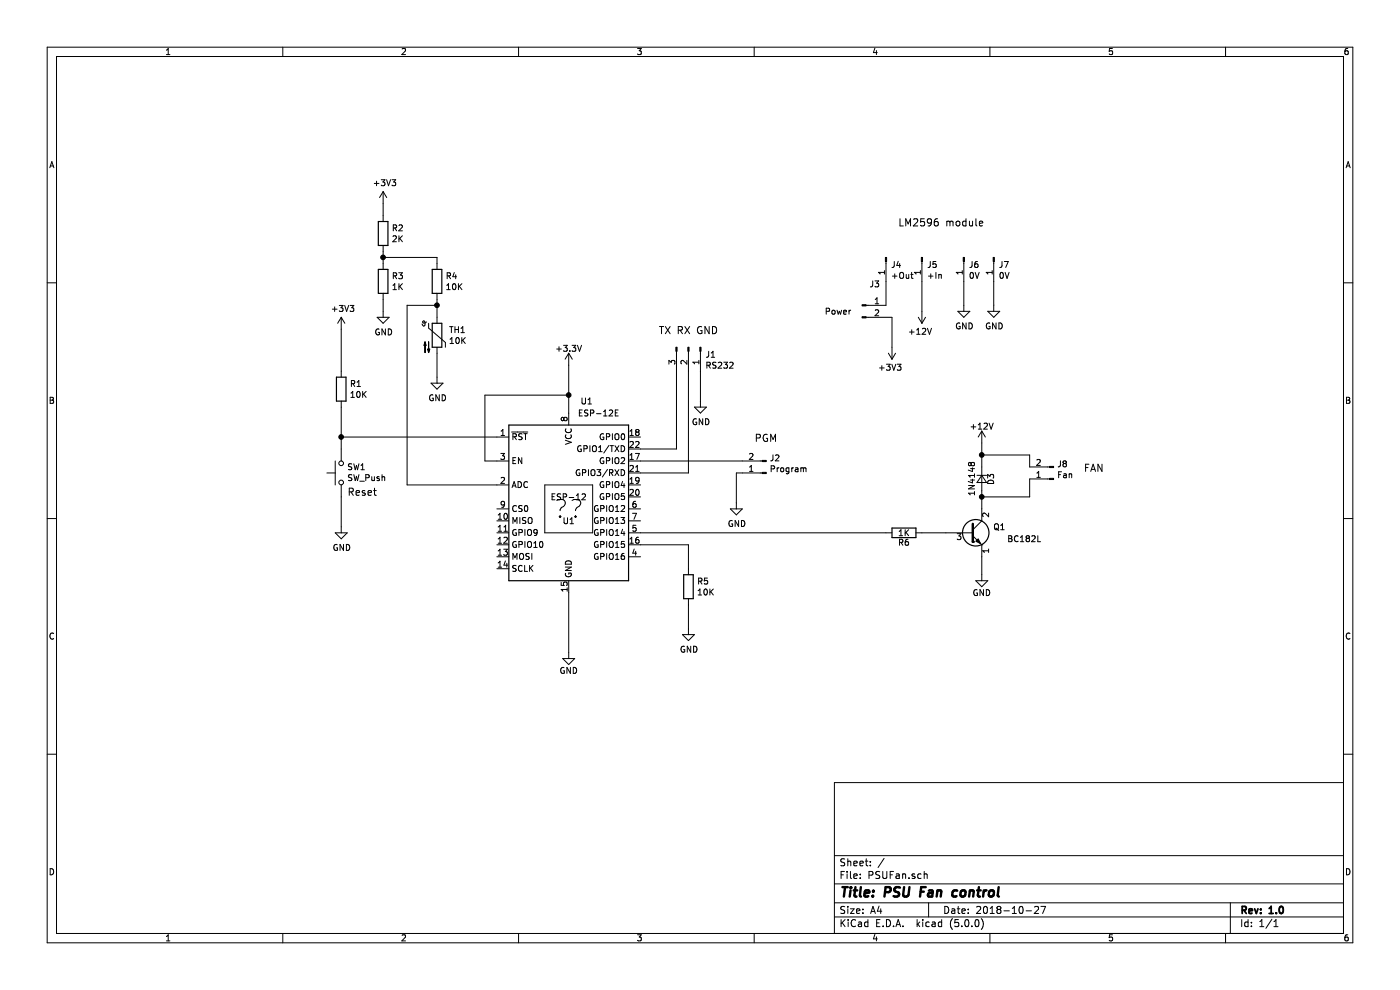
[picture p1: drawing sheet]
EESchema Schematic File Version 4
EELAYER 26 0
EELAYER END
$Descr A4 11693 8268
encoding utf-8
Sheet 1 1
Title "PSU Fan control"
Date "2018-10-27"
Rev "1.0"
Comp ""
Comment1 ""
Comment2 ""
Comment3 ""
Comment4 ""
$EndDescr
$Comp
L ESP-12 U1
U 1 1
P 4750 4250
F 0 "U1" H 4750 4150 50  0000 C CNN
F 1 "ESP-12" H 4750 4350 50  0000 C CNN
F 2 "ESP8266:ESP-12" H 4750 4250 50  0001 C CNN
F 3 "" H 4750 4250 50  0001 C CNN
	1    4750 4250
	1    0    0    -1  
$EndComp
$Comp
L Device:Q_NPN_ECB Q1
U 1 1
P 8100 4450
F 0 "Q1" H 8400 4500 50  0000 R CNN
F 1 "BC182L" H 8700 4400 50  0000 R CNN
F 2 "TO_SOT_Packages_THT:TO-92_Inline_Narrow_Oval" H 8300 4550 50  0001 C CNN
F 3 "" H 8100 4450 50  0000 C CNN
	1    8100 4450
	1    0    0    -1  
$EndComp
$Comp
L power:+12V #PWR01
U 1 1
P 8200 3700
F 0 "#PWR01" H 8200 3550 50  0001 C CNN
F 1 "+12V" H 8200 3840 50  0000 C CNN
F 2 "" H 8200 3700 50  0000 C CNN
F 3 "" H 8200 3700 50  0000 C CNN
	1    8200 3700
	1    0    0    -1  
$EndComp
$Comp
L Device:D_Small D3
U 1 1
P 8200 4000
F 0 "D3" H 8150 4080 50  0000 L CNN
F 1 "1N4148" H 8050 3920 50  0000 L CNN
F 2 "Diodes_ThroughHole:Diode_DO-35_SOD27_Horizontal_RM10" V 8200 4000 50  0001 C CNN
F 3 "" V 8200 4000 50  0000 C CNN
	1    8200 4000
	0    1    1    0   
$EndComp
$Comp
L Device:R R6
U 1 1
P 7550 4450
F 0 "R6" V 7630 4450 50  0000 C CNN
F 1 "1K" V 7550 4450 50  0000 C CNN
F 2 "Resistors_ThroughHole:Resistor_Horizontal_RM10mm" V 7480 4450 50  0001 C CNN
F 3 "" H 7550 4450 50  0000 C CNN
	1    7550 4450
	0    1    1    0   
$EndComp
$Comp
L power:GND #PWR02
U 1 1
P 8200 4800
F 0 "#PWR02" H 8200 4550 50  0001 C CNN
F 1 "GND" H 8200 4650 50  0000 C CNN
F 2 "" H 8200 4800 50  0000 C CNN
F 3 "" H 8200 4800 50  0000 C CNN
	1    8200 4800
	1    0    0    -1  
$EndComp
$Comp
L power:GND #PWR018
U 1 1
P 4750 5450
F 0 "#PWR018" H 4750 5200 50  0001 C CNN
F 1 "GND" H 4750 5300 50  0000 C CNN
F 2 "" H 4750 5450 50  0000 C CNN
F 3 "" H 4750 5450 50  0000 C CNN
	1    4750 5450
	1    0    0    -1  
$EndComp
$Comp
L power:+3.3V #PWR019
U 1 1
P 4750 3050
F 0 "#PWR019" H 4750 2900 50  0001 C CNN
F 1 "+3.3V" H 4750 3190 50  0000 C CNN
F 2 "" H 4750 3050 50  0000 C CNN
F 3 "" H 4750 3050 50  0000 C CNN
	1    4750 3050
	1    0    0    -1  
$EndComp
Wire Wire Line
	7700 4450 7900 4450
Wire Wire Line
	8200 4100 8200 4150
Wire Wire Line
	8200 4150 8600 4150
Wire Wire Line
	8600 4150 8600 4000
Connection ~ 8200 4150
Wire Wire Line
	8200 3800 8600 3800
Wire Wire Line
	8600 3800 8600 3900
Connection ~ 8200 3800
Wire Wire Line
	8200 4800 8200 4650
Wire Wire Line
	8200 3900 8200 3800
Wire Wire Line
	8200 4150 8200 4250
Wire Wire Line
	8200 3800 8200 3700
$Comp
L RF_Module:ESP-12E U1
U 1 1
P 4750 4250
F 0 "U1" H 4900 5150 50  0000 C CNN
F 1 "ESP-12E" H 5000 5050 50  0000 C CNN
F 2 "RF_Module:ESP-12E" H 4750 4250 50  0001 C CNN
F 3 "http://wiki.ai-thinker.com/_media/esp8266/esp8266_series_modules_user_manual_v1.1.pdf" H 4400 4350 50  0001 C CNN
	1    4750 4250
	1    0    0    -1  
$EndComp
Wire Wire Line
	4750 3050 4750 3300
Wire Wire Line
	4750 4950 4750 5450
$Comp
L Connector:Conn_01x02_Male J8
U 1 1
P 8800 4000
F 0 "J8" H 8772 3880 50  0000 R CNN
F 1 "Fan" H 8772 3971 50  0000 R CNN
F 2 "" H 8800 4000 50  0001 C CNN
F 3 "~" H 8800 4000 50  0001 C CNN
	1    8800 4000
	-1   0    0    1   
$EndComp
$Comp
L Device:R R1
U 1 1
P 2850 3250
F 0 "R1" H 2920 3296 50  0000 L CNN
F 1 "10K" H 2920 3205 50  0000 L CNN
F 2 "" V 2780 3250 50  0001 C CNN
F 3 "~" H 2850 3250 50  0001 C CNN
	1    2850 3250
	1    0    0    -1  
$EndComp
$Comp
L Switch:SW_Push SW1
U 1 1
P 2850 3950
F 0 "SW1" V 2896 3902 50  0000 R CNN
F 1 "SW_Push" V 2805 3902 50  0000 R CNN
F 2 "" H 2850 4150 50  0001 C CNN
F 3 "" H 2850 4150 50  0001 C CNN
	1    2850 3950
	0    -1   -1   0   
$EndComp
$Comp
L power:GND #PWR04
U 1 1
P 2850 4400
F 0 "#PWR04" H 2850 4150 50  0001 C CNN
F 1 "GND" H 2855 4227 50  0000 C CNN
F 2 "" H 2850 4400 50  0001 C CNN
F 3 "" H 2850 4400 50  0001 C CNN
	1    2850 4400
	1    0    0    -1  
$EndComp
$Comp
L power:+3V3 #PWR03
U 1 1
P 2850 2750
F 0 "#PWR03" H 2850 2600 50  0001 C CNN
F 1 "+3V3" H 2865 2923 50  0000 C CNN
F 2 "" H 2850 2750 50  0001 C CNN
F 3 "" H 2850 2750 50  0001 C CNN
	1    2850 2750
	1    0    0    -1  
$EndComp
Wire Wire Line
	2850 4400 2850 4150
Wire Wire Line
	2850 3750 2850 3650
Wire Wire Line
	2850 3100 2850 2750
Wire Wire Line
	4150 3650 2850 3650
Connection ~ 2850 3650
Wire Wire Line
	2850 3650 2850 3400
$Comp
L power:+3V3 #PWR05
U 1 1
P 3200 1700
F 0 "#PWR05" H 3200 1550 50  0001 C CNN
F 1 "+3V3" H 3215 1873 50  0000 C CNN
F 2 "" H 3200 1700 50  0001 C CNN
F 3 "" H 3200 1700 50  0001 C CNN
	1    3200 1700
	1    0    0    -1  
$EndComp
$Comp
L power:GND #PWR06
U 1 1
P 3200 2600
F 0 "#PWR06" H 3200 2350 50  0001 C CNN
F 1 "GND" H 3205 2427 50  0000 C CNN
F 2 "" H 3200 2600 50  0001 C CNN
F 3 "" H 3200 2600 50  0001 C CNN
	1    3200 2600
	1    0    0    -1  
$EndComp
$Comp
L Device:R R2
U 1 1
P 3200 1950
F 0 "R2" H 3270 1996 50  0000 L CNN
F 1 "2K" H 3270 1905 50  0000 L CNN
F 2 "" V 3130 1950 50  0001 C CNN
F 3 "~" H 3200 1950 50  0001 C CNN
	1    3200 1950
	1    0    0    -1  
$EndComp
$Comp
L Device:R R3
U 1 1
P 3200 2350
F 0 "R3" H 3270 2396 50  0000 L CNN
F 1 "1K" H 3270 2305 50  0000 L CNN
F 2 "" V 3130 2350 50  0001 C CNN
F 3 "~" H 3200 2350 50  0001 C CNN
	1    3200 2350
	1    0    0    -1  
$EndComp
$Comp
L Device:R R4
U 1 1
P 3650 2350
F 0 "R4" H 3720 2396 50  0000 L CNN
F 1 "10K" H 3720 2305 50  0000 L CNN
F 2 "" V 3580 2350 50  0001 C CNN
F 3 "~" H 3650 2350 50  0001 C CNN
	1    3650 2350
	1    0    0    -1  
$EndComp
$Comp
L Device:Thermistor_NTC TH1
U 1 1
P 3650 2800
F 0 "TH1" H 3748 2846 50  0000 L CNN
F 1 "10K" H 3748 2755 50  0000 L CNN
F 2 "" H 3650 2850 50  0001 C CNN
F 3 "~" H 3650 2850 50  0001 C CNN
	1    3650 2800
	1    0    0    -1  
$EndComp
$Comp
L power:GND #PWR07
U 1 1
P 3650 3150
F 0 "#PWR07" H 3650 2900 50  0001 C CNN
F 1 "GND" H 3655 2977 50  0000 C CNN
F 2 "" H 3650 3150 50  0001 C CNN
F 3 "" H 3650 3150 50  0001 C CNN
	1    3650 3150
	1    0    0    -1  
$EndComp
Wire Wire Line
	3200 1700 3200 1800
Wire Wire Line
	3200 2100 3200 2150
Wire Wire Line
	3200 2500 3200 2600
Wire Wire Line
	3650 2200 3650 2150
Wire Wire Line
	3650 2150 3200 2150
Connection ~ 3200 2150
Wire Wire Line
	3200 2150 3200 2200
Wire Wire Line
	3650 2650 3650 2550
Wire Wire Line
	3650 3150 3650 2950
Wire Wire Line
	3650 2550 3400 2550
Wire Wire Line
	3400 2550 3400 4050
Wire Wire Line
	3400 4050 4150 4050
Connection ~ 3650 2550
Wire Wire Line
	3650 2550 3650 2500
Wire Wire Line
	4150 3850 4050 3850
Wire Wire Line
	4050 3850 4050 3300
Wire Wire Line
	4050 3300 4750 3300
Connection ~ 4750 3300
Wire Wire Line
	4750 3300 4750 3450
$Comp
L Device:R R5
U 1 1
P 5750 4900
F 0 "R5" H 5820 4946 50  0000 L CNN
F 1 "10K" H 5820 4855 50  0000 L CNN
F 2 "" V 5680 4900 50  0001 C CNN
F 3 "~" H 5750 4900 50  0001 C CNN
	1    5750 4900
	1    0    0    -1  
$EndComp
$Comp
L power:GND #PWR08
U 1 1
P 5750 5250
F 0 "#PWR08" H 5750 5000 50  0001 C CNN
F 1 "GND" H 5755 5077 50  0000 C CNN
F 2 "" H 5750 5250 50  0001 C CNN
F 3 "" H 5750 5250 50  0001 C CNN
	1    5750 5250
	1    0    0    -1  
$EndComp
Wire Wire Line
	5350 4550 5750 4550
Wire Wire Line
	5750 4550 5750 4750
Wire Wire Line
	5750 5050 5750 5250
$Comp
L Connector:Conn_01x03_Male J1
U 1 1
P 5750 2900
F 0 "J1" V 5810 3040 50  0000 L CNN
F 1 "RS232" V 5901 3040 50  0000 L CNN
F 2 "" H 5750 2900 50  0001 C CNN
F 3 "~" H 5750 2900 50  0001 C CNN
	1    5750 2900
	0    1    1    0   
$EndComp
Wire Wire Line
	5350 3750 5650 3750
Wire Wire Line
	5650 3750 5650 3100
Wire Wire Line
	5350 3950 5750 3950
Wire Wire Line
	5750 3950 5750 3100
$Comp
L power:GND #PWR09
U 1 1
P 5850 3350
F 0 "#PWR09" H 5850 3100 50  0001 C CNN
F 1 "GND" H 5855 3177 50  0000 C CNN
F 2 "" H 5850 3350 50  0001 C CNN
F 3 "" H 5850 3350 50  0001 C CNN
	1    5850 3350
	1    0    0    -1  
$EndComp
Wire Wire Line
	5850 3350 5850 3100
$Comp
L Connector:Conn_01x02_Male J2
U 1 1
P 6400 3950
F 0 "J2" H 6373 3830 50  0000 R CNN
F 1 "Program" H 6373 3921 50  0000 R CNN
F 2 "" H 6400 3950 50  0001 C CNN
F 3 "~" H 6400 3950 50  0001 C CNN
	1    6400 3950
	-1   0    0    1   
$EndComp
$Comp
L power:GND #PWR010
U 1 1
P 6150 4200
F 0 "#PWR010" H 6150 3950 50  0001 C CNN
F 1 "GND" H 6155 4027 50  0000 C CNN
F 2 "" H 6150 4200 50  0001 C CNN
F 3 "" H 6150 4200 50  0001 C CNN
	1    6150 4200
	1    0    0    -1  
$EndComp
Wire Wire Line
	6150 4200 6150 3950
Wire Wire Line
	6150 3950 6200 3950
Wire Wire Line
	6200 3850 5350 3850
Wire Wire Line
	5350 4450 7400 4450
Text Notes 5500 2800 0    60   ~ 0
TX RX GND\n
Text Notes 6300 3700 0    60   ~ 0
PGM\n
Text Notes 9050 3950 0    60   ~ 0
FAN
Text Notes 2900 4150 0    60   ~ 0
Reset
$Comp
L Connector:Conn_01x01_Male J4
U 1 1
P 7400 2150
F 0 "J4" V 7460 2190 50  0000 L CNN
F 1 "+Out" V 7551 2190 50  0000 L CNN
F 2 "" H 7400 2150 50  0001 C CNN
F 3 "~" H 7400 2150 50  0001 C CNN
	1    7400 2150
	0    1    1    0   
$EndComp
$Comp
L Connector:Conn_01x01_Male J5
U 1 1
P 7700 2150
F 0 "J5" V 7760 2191 50  0000 L CNN
F 1 "+In" V 7851 2191 50  0000 L CNN
F 2 "" H 7700 2150 50  0001 C CNN
F 3 "~" H 7700 2150 50  0001 C CNN
	1    7700 2150
	0    1    1    0   
$EndComp
$Comp
L Connector:Conn_01x01_Male J6
U 1 1
P 8050 2150
F 0 "J6" V 8110 2190 50  0000 L CNN
F 1 "0V" V 8201 2190 50  0000 L CNN
F 2 "" H 8050 2150 50  0001 C CNN
F 3 "~" H 8050 2150 50  0001 C CNN
	1    8050 2150
	0    1    1    0   
$EndComp
$Comp
L Connector:Conn_01x01_Male J7
U 1 1
P 8300 2150
F 0 "J7" V 8360 2190 50  0000 L CNN
F 1 "0V" V 8451 2190 50  0000 L CNN
F 2 "" H 8300 2150 50  0001 C CNN
F 3 "~" H 8300 2150 50  0001 C CNN
	1    8300 2150
	0    1    1    0   
$EndComp
Text Notes 7500 1900 0    60   ~ 0
LM2596 module
$Comp
L Connector:Conn_01x02_Male J3
U 1 1
P 7200 2550
F 0 "J3" H 7306 2728 50  0000 C CNN
F 1 "Power" H 7000 2500 50  0000 C CNN
F 2 "" H 7200 2550 50  0001 C CNN
F 3 "~" H 7200 2550 50  0001 C CNN
	1    7200 2550
	1    0    0    -1  
$EndComp
$Comp
L power:GND #PWR014
U 1 1
P 8300 2550
F 0 "#PWR014" H 8300 2300 50  0001 C CNN
F 1 "GND" H 8305 2377 50  0000 C CNN
F 2 "" H 8300 2550 50  0001 C CNN
F 3 "" H 8300 2550 50  0001 C CNN
	1    8300 2550
	1    0    0    -1  
$EndComp
$Comp
L power:GND #PWR013
U 1 1
P 8050 2550
F 0 "#PWR013" H 8050 2300 50  0001 C CNN
F 1 "GND" H 8055 2377 50  0000 C CNN
F 2 "" H 8050 2550 50  0001 C CNN
F 3 "" H 8050 2550 50  0001 C CNN
	1    8050 2550
	1    0    0    -1  
$EndComp
$Comp
L power:+3V3 #PWR011
U 1 1
P 7450 2900
F 0 "#PWR011" H 7450 2750 50  0001 C CNN
F 1 "+3V3" H 7465 3073 50  0000 C CNN
F 2 "" H 7450 2900 50  0001 C CNN
F 3 "" H 7450 2900 50  0001 C CNN
	1    7450 2900
	-1   0    0    1   
$EndComp
$Comp
L power:+12V #PWR012
U 1 1
P 7700 2600
F 0 "#PWR012" H 7700 2450 50  0001 C CNN
F 1 "+12V" H 7715 2773 50  0000 C CNN
F 2 "" H 7700 2600 50  0001 C CNN
F 3 "" H 7700 2600 50  0001 C CNN
	1    7700 2600
	-1   0    0    1   
$EndComp
Wire Wire Line
	8300 2550 8300 2350
Wire Wire Line
	8050 2350 8050 2550
Wire Wire Line
	7700 2600 7700 2350
Wire Wire Line
	7400 2350 7400 2550
Wire Wire Line
	7400 2650 7450 2650
Wire Wire Line
	7450 2650 7450 2900
$EndSCHEMATC
